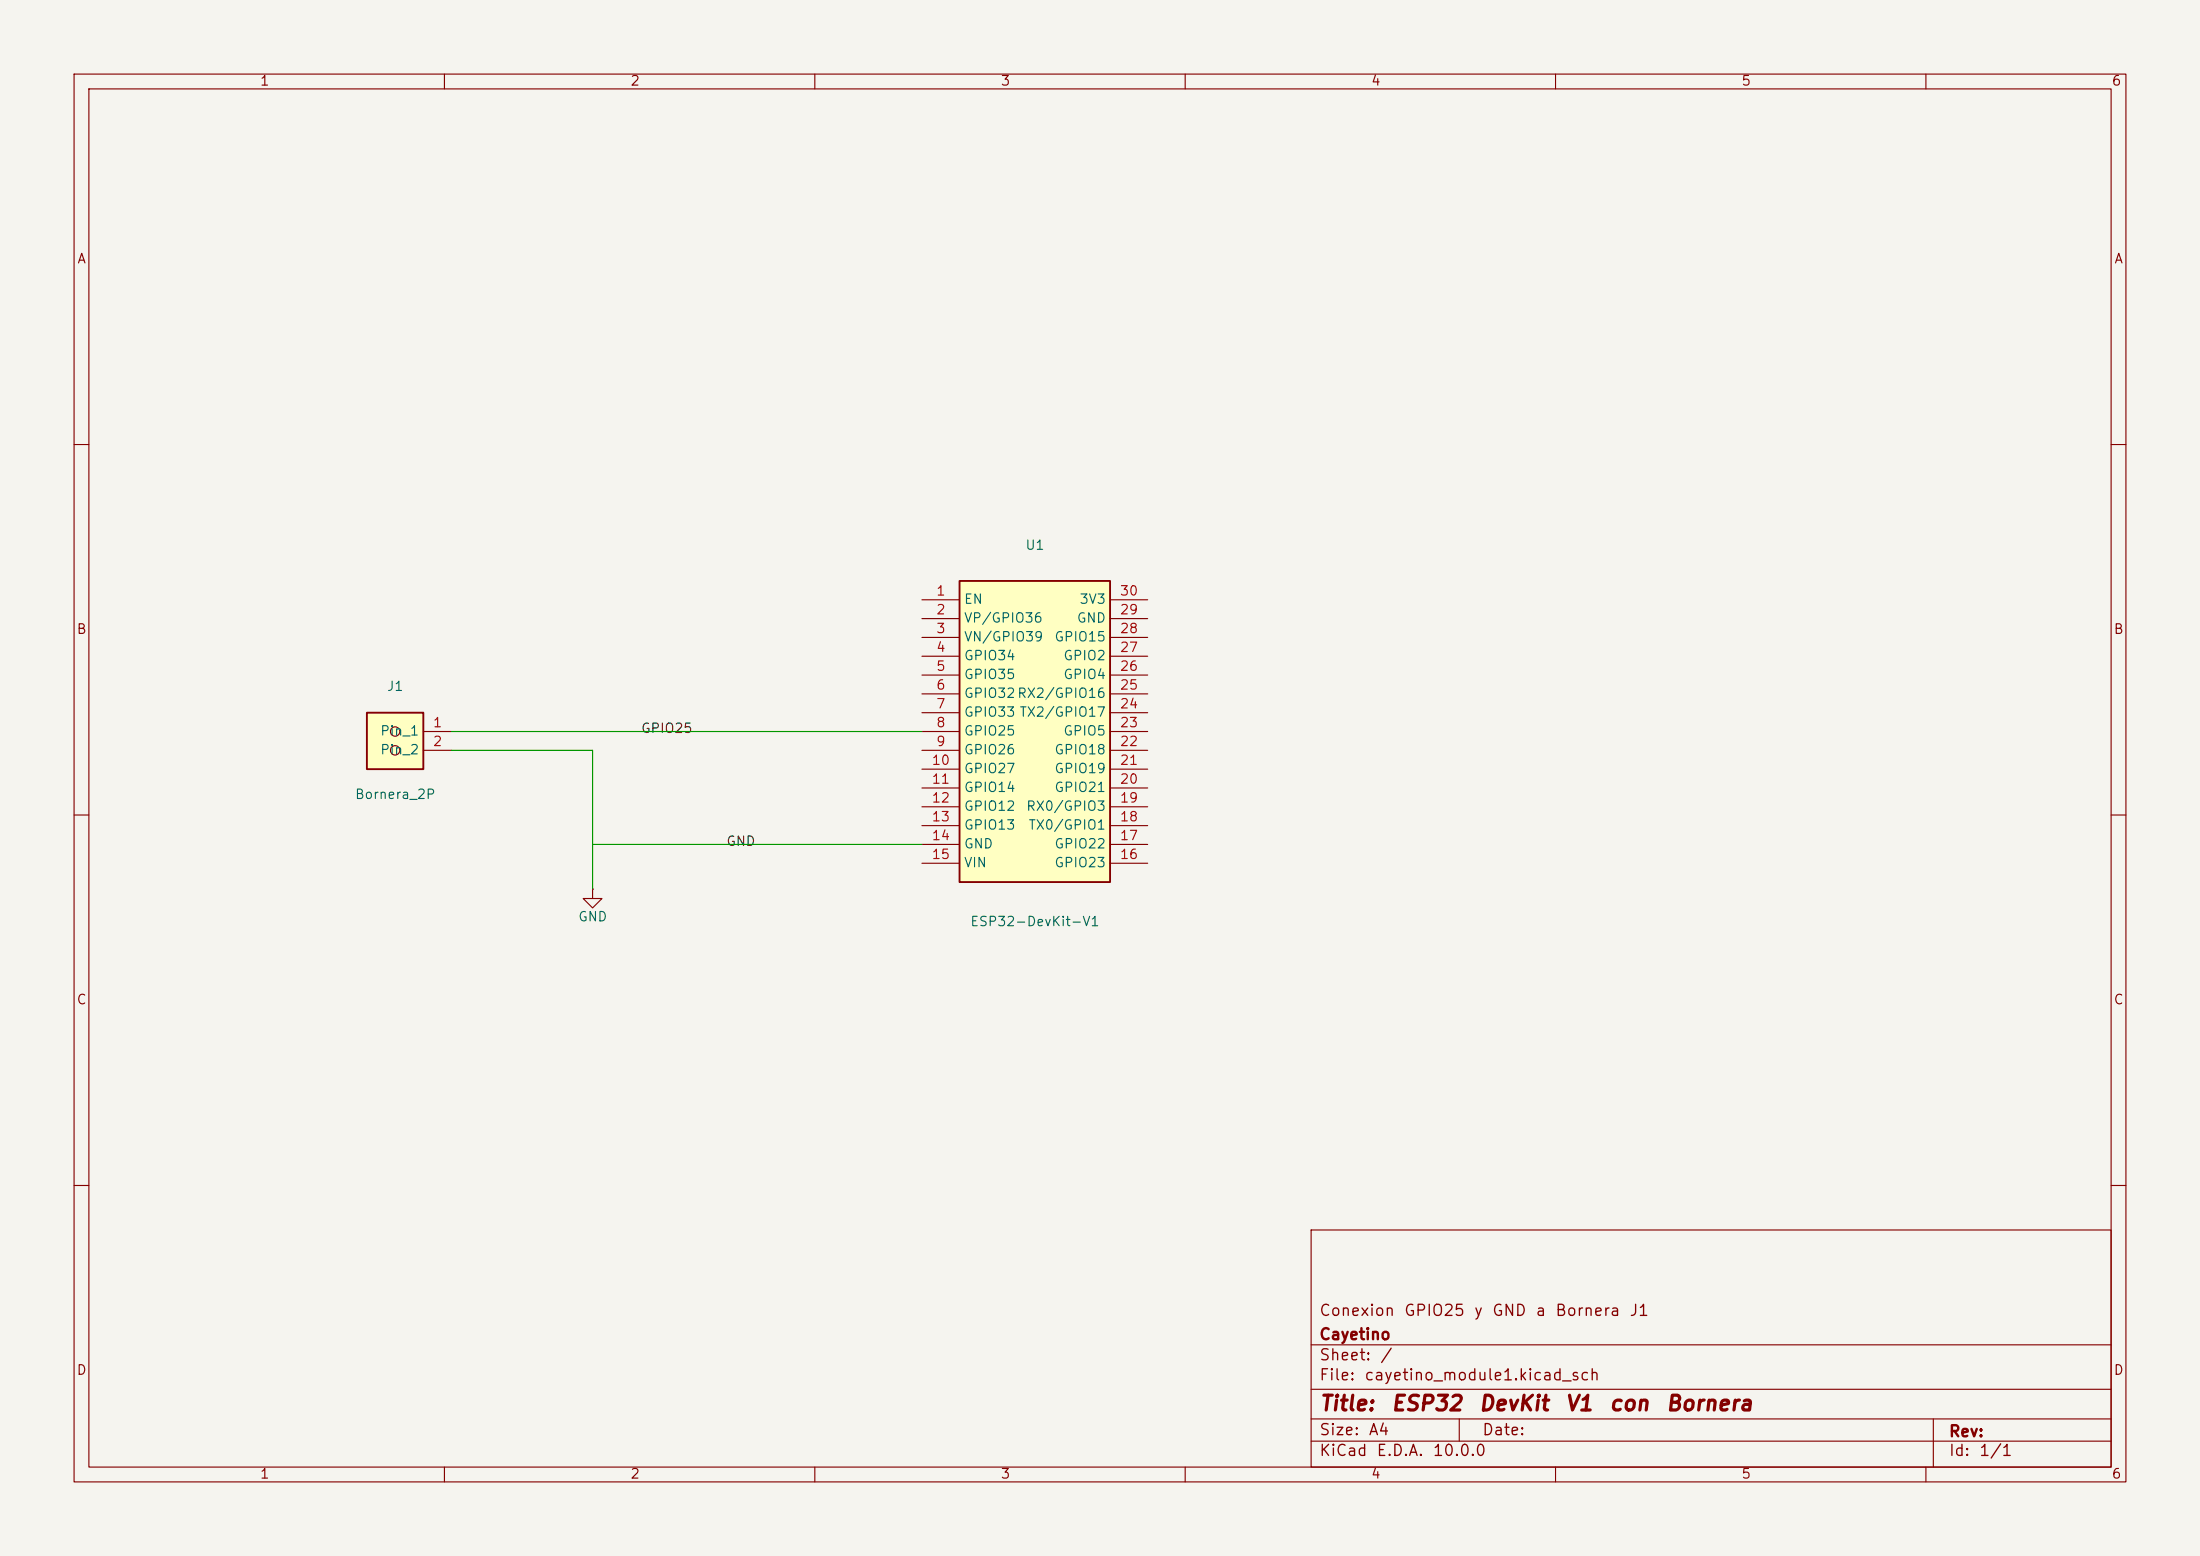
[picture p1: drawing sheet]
(kicad_sch
 (version 20260306)
 (generator "eeschema")
 (generator_version "10.0")
 (paper "A4")
 (title_block
  (title "ESP32 DevKit V1 con Bornera")
  (company "Cayetino")
  (comment 1 "Conexion GPIO25 y GND a Bornera J1"))
 (lib_symbols
  (symbol "Connector:Screw_Terminal_01x02" (exclude_from_sim no) (in_bom yes) (on_board yes)
   (in_pos_files yes)
   (duplicate_pin_numbers_are_jumpers no)
   (property "Reference" "J" (at 0 5.08 0) (show_name no) (do_not_autoplace no) (effects (font (size 1.27 1.27))))
   (property "Value" "Screw_Terminal_01x02" (at 0 -5.08 0) (show_name no) (do_not_autoplace no) (effects (font (size 1.27 1.27))))
   (property "Footprint" "TerminalBlock_Phoenix:TerminalBlock_Phoenix_MKDS-1,5-2_1x02_P5.00mm_Horizontal" (at 0 0 0) (show_name no) (do_not_autoplace no) (hide yes) (effects (font (size 1.27 1.27))))
   (property "Datasheet" "" (at 0 0 0) (show_name no) (do_not_autoplace no) (hide yes) (effects (font (size 1.27 1.27))))
   (property "Description" "Generic screw terminal, single row, 01x02" (at 0 0 0) (show_name no) (do_not_autoplace no) (hide yes) (effects (font (size 1.27 1.27))))
   (symbol "Screw_Terminal_01x02_1_1"
    (rectangle (start -3.81 3.81) (end 3.81 -3.81) (stroke (width 0.254) (type default)) (fill (type background)))
    (circle (center 0 1.27) (radius 0.635) (stroke (width 0.1524) (type default)) (fill (type none)))
    (circle (center 0 -1.27) (radius 0.635) (stroke (width 0.1524) (type default)) (fill (type none)))
    (pin passive line (at 7.62 1.27 180) (length 3.81) (name "Pin_1" (effects (font (size 1.27 1.27)))) (number "1" (effects (font (size 1.27 1.27)))))
    (pin passive line (at 7.62 -1.27 180) (length 3.81) (name "Pin_2" (effects (font (size 1.27 1.27)))) (number "2" (effects (font (size 1.27 1.27))))))
   (embedded_fonts no))
  (symbol "RF_Module:ESP32-DevKit-V1" (exclude_from_sim no) (in_bom yes) (on_board yes)
   (in_pos_files yes)
   (duplicate_pin_numbers_are_jumpers no)
   (property "Reference" "U" (at 0 22.86 0) (show_name no) (do_not_autoplace no) (effects (font (size 1.27 1.27))))
   (property "Value" "ESP32-DevKit-V1" (at 0 -22.86 0) (show_name no) (do_not_autoplace no) (effects (font (size 1.27 1.27))))
   (property "Footprint" "Module:ESP32_DevKit_V1" (at 0 0 0) (show_name no) (do_not_autoplace no) (hide yes) (effects (font (size 1.27 1.27))))
   (property "Datasheet" "https://docs.espressif.com/projects/esp-idf/en/latest/esp32/hw-reference/esp32/get-started-devkitc.html" (at 0 0 0) (show_name no) (do_not_autoplace no) (hide yes) (effects (font (size 1.27 1.27))))
   (property "Description" "ESP32 DevKit V1 Development Board 30-Pin" (at 0 0 0) (show_name no) (do_not_autoplace no) (hide yes) (effects (font (size 1.27 1.27))))
   (symbol "ESP32-DevKit-V1_1_1"
    (rectangle (start -10.16 20.32) (end 10.16 -20.32) (stroke (width 0.254) (type default)) (fill (type background)))
    (pin input line (at -15.24 17.78 0) (length 5.08) (name "EN" (effects (font (size 1.27 1.27)))) (number "1" (effects (font (size 1.27 1.27)))))
    (pin input line (at -15.24 15.24 0) (length 5.08) (name "VP/GPIO36" (effects (font (size 1.27 1.27)))) (number "2" (effects (font (size 1.27 1.27)))))
    (pin input line (at -15.24 12.7 0) (length 5.08) (name "VN/GPIO39" (effects (font (size 1.27 1.27)))) (number "3" (effects (font (size 1.27 1.27)))))
    (pin input line (at -15.24 10.16 0) (length 5.08) (name "GPIO34" (effects (font (size 1.27 1.27)))) (number "4" (effects (font (size 1.27 1.27)))))
    (pin input line (at -15.24 7.62 0) (length 5.08) (name "GPIO35" (effects (font (size 1.27 1.27)))) (number "5" (effects (font (size 1.27 1.27)))))
    (pin bidirectional line (at -15.24 5.08 0) (length 5.08) (name "GPIO32" (effects (font (size 1.27 1.27)))) (number "6" (effects (font (size 1.27 1.27)))))
    (pin bidirectional line (at -15.24 2.54 0) (length 5.08) (name "GPIO33" (effects (font (size 1.27 1.27)))) (number "7" (effects (font (size 1.27 1.27)))))
    (pin bidirectional line (at -15.24 0 0) (length 5.08) (name "GPIO25" (effects (font (size 1.27 1.27)))) (number "8" (effects (font (size 1.27 1.27)))))
    (pin bidirectional line (at -15.24 -2.54 0) (length 5.08) (name "GPIO26" (effects (font (size 1.27 1.27)))) (number "9" (effects (font (size 1.27 1.27)))))
    (pin bidirectional line (at -15.24 -5.08 0) (length 5.08) (name "GPIO27" (effects (font (size 1.27 1.27)))) (number "10" (effects (font (size 1.27 1.27)))))
    (pin bidirectional line (at -15.24 -7.62 0) (length 5.08) (name "GPIO14" (effects (font (size 1.27 1.27)))) (number "11" (effects (font (size 1.27 1.27)))))
    (pin bidirectional line (at -15.24 -10.16 0) (length 5.08) (name "GPIO12" (effects (font (size 1.27 1.27)))) (number "12" (effects (font (size 1.27 1.27)))))
    (pin bidirectional line (at -15.24 -12.7 0) (length 5.08) (name "GPIO13" (effects (font (size 1.27 1.27)))) (number "13" (effects (font (size 1.27 1.27)))))
    (pin power_in line (at -15.24 -15.24 0) (length 5.08) (name "GND" (effects (font (size 1.27 1.27)))) (number "14" (effects (font (size 1.27 1.27)))))
    (pin power_in line (at -15.24 -17.78 0) (length 5.08) (name "VIN" (effects (font (size 1.27 1.27)))) (number "15" (effects (font (size 1.27 1.27)))))
    (pin bidirectional line (at 15.24 -17.78 180) (length 5.08) (name "GPIO23" (effects (font (size 1.27 1.27)))) (number "16" (effects (font (size 1.27 1.27)))))
    (pin bidirectional line (at 15.24 -15.24 180) (length 5.08) (name "GPIO22" (effects (font (size 1.27 1.27)))) (number "17" (effects (font (size 1.27 1.27)))))
    (pin bidirectional line (at 15.24 -12.7 180) (length 5.08) (name "TX0/GPIO1" (effects (font (size 1.27 1.27)))) (number "18" (effects (font (size 1.27 1.27)))))
    (pin bidirectional line (at 15.24 -10.16 180) (length 5.08) (name "RX0/GPIO3" (effects (font (size 1.27 1.27)))) (number "19" (effects (font (size 1.27 1.27)))))
    (pin bidirectional line (at 15.24 -7.62 180) (length 5.08) (name "GPIO21" (effects (font (size 1.27 1.27)))) (number "20" (effects (font (size 1.27 1.27)))))
    (pin bidirectional line (at 15.24 -5.08 180) (length 5.08) (name "GPIO19" (effects (font (size 1.27 1.27)))) (number "21" (effects (font (size 1.27 1.27)))))
    (pin bidirectional line (at 15.24 -2.54 180) (length 5.08) (name "GPIO18" (effects (font (size 1.27 1.27)))) (number "22" (effects (font (size 1.27 1.27)))))
    (pin bidirectional line (at 15.24 0 180) (length 5.08) (name "GPIO5" (effects (font (size 1.27 1.27)))) (number "23" (effects (font (size 1.27 1.27)))))
    (pin bidirectional line (at 15.24 2.54 180) (length 5.08) (name "TX2/GPIO17" (effects (font (size 1.27 1.27)))) (number "24" (effects (font (size 1.27 1.27)))))
    (pin bidirectional line (at 15.24 5.08 180) (length 5.08) (name "RX2/GPIO16" (effects (font (size 1.27 1.27)))) (number "25" (effects (font (size 1.27 1.27)))))
    (pin bidirectional line (at 15.24 7.62 180) (length 5.08) (name "GPIO4" (effects (font (size 1.27 1.27)))) (number "26" (effects (font (size 1.27 1.27)))))
    (pin bidirectional line (at 15.24 10.16 180) (length 5.08) (name "GPIO2" (effects (font (size 1.27 1.27)))) (number "27" (effects (font (size 1.27 1.27)))))
    (pin bidirectional line (at 15.24 12.7 180) (length 5.08) (name "GPIO15" (effects (font (size 1.27 1.27)))) (number "28" (effects (font (size 1.27 1.27)))))
    (pin power_in line (at 15.24 15.24 180) (length 5.08) (name "GND" (effects (font (size 1.27 1.27)))) (number "29" (effects (font (size 1.27 1.27)))))
    (pin power_out line (at 15.24 17.78 180) (length 5.08) (name "3V3" (effects (font (size 1.27 1.27)))) (number "30" (effects (font (size 1.27 1.27))))))
   (embedded_fonts no))
  (symbol "power:GND"
   (power global)
   (pin_numbers (hide yes))
   (pin_names
    (offset 0) (hide yes)) (exclude_from_sim no) (in_bom yes) (on_board yes)
   (in_pos_files yes)
   (duplicate_pin_numbers_are_jumpers no)
   (property "Reference" "#PWR" (at 0 -6.35 0) (show_name no) (do_not_autoplace no) (hide yes) (effects (font (size 1.27 1.27))))
   (property "Value" "GND" (at 0 -3.81 0) (show_name no) (do_not_autoplace no) (effects (font (size 1.27 1.27))))
   (property "Footprint" "" (at 0 0 0) (show_name no) (do_not_autoplace no) (hide yes) (effects (font (size 1.27 1.27))))
   (property "Datasheet" "" (at 0 0 0) (show_name no) (do_not_autoplace no) (hide yes) (effects (font (size 1.27 1.27))))
   (property "Description" "" (at 0 0 0) (show_name no) (do_not_autoplace no) (hide yes) (effects (font (size 1.27 1.27))))
   (symbol "GND_0_1"
    (polyline (pts (xy 0 0) (xy 0 -1.27) (xy 1.27 -1.27) (xy 0 -2.54) (xy -1.27 -1.27) (xy 0 -1.27)) (stroke (width 0) (type default)) (fill (type none))))
   (symbol "GND_1_1"
    (pin power_in line (at 0 0 270) (length 0) (name "GND" (effects (font (size 1.27 1.27)))) (number "1" (effects (font (size 1.27 1.27))))))
   (embedded_fonts no)))
 (wire
  (pts (xy 80 101.27) (xy 80 113.97))
  (stroke (width 0) (type default)))
 (wire
  (pts (xy 80 113.97) (xy 80 120))
  (stroke (width 0) (type default)))
 (wire
  (pts (xy 60.96 98.73) (xy 124.46 98.73))
  (stroke (width 0) (type default)))
 (wire
  (pts (xy 80 113.97) (xy 124.46 113.97))
  (stroke (width 0) (type default)))
 (wire
  (pts (xy 60.96 101.27) (xy 80 101.27))
  (stroke (width 0) (type default)))
 (label "GPIO25"
  (at 90 98.73 0)
  (effects (font (size 1.27 1.27))))
 (label "GND"
  (at 100 113.97 0)
  (effects (font (size 1.27 1.27))))
 (symbol
  (lib_id "RF_Module:ESP32-DevKit-V1")
  (at 139.7 98.73 0)
  (unit 1)
  (body_style 1)
  (exclude_from_sim no)
  (in_bom yes)
  (on_board yes)
  (in_pos_files yes)
  (dnp no)
  (fields_autoplaced yes)
  (property "Reference" "U1" (at 139.7 73.66 0) (show_name no) (do_not_autoplace no) (effects (font (size 1.27 1.27))))
  (property "Value" "ESP32-DevKit-V1" (at 139.7 124.46 0) (show_name no) (do_not_autoplace no) (effects (font (size 1.27 1.27))))
  (property "Footprint" "Module:ESP32_DevKit_V1" (at 139.7 98.73 0) (hide yes) (show_name no) (do_not_autoplace no) (effects (font (size 1.27 1.27))))
  (property "Datasheet" "" (at 139.7 98.73 0) (show_name no) (do_not_autoplace no) (effects (font (size 1.27 1.27))))
  (property "Description" "Modulo ESP32 DevKit V1 30 pines" (at 139.7 98.73 0) (hide yes) (show_name no) (do_not_autoplace no) (effects (font (size 1.27 1.27))))
  (pin "1")
  (pin "2")
  (pin "3")
  (pin "4")
  (pin "5")
  (pin "6")
  (pin "7")
  (pin "8")
  (pin "9")
  (pin "10")
  (pin "11")
  (pin "12")
  (pin "13")
  (pin "14")
  (pin "15")
  (pin "16")
  (pin "17")
  (pin "18")
  (pin "19")
  (pin "20")
  (pin "21")
  (pin "22")
  (pin "23")
  (pin "24")
  (pin "25")
  (pin "26")
  (pin "27")
  (pin "28")
  (pin "29")
  (pin "30"))
 (symbol
  (lib_id "power:GND")
  (at 80 120 0)
  (unit 1)
  (body_style 1)
  (exclude_from_sim no)
  (in_bom yes)
  (on_board yes)
  (in_pos_files yes)
  (dnp no)
  (fields_autoplaced yes)
  (property "Reference" "#PWR01" (at 80 126.35 0) (hide yes) (show_name no) (do_not_autoplace no) (effects (font (size 1.27 1.27))))
  (property "Value" "GND" (at 80 123.81 0) (show_name no) (do_not_autoplace no) (effects (font (size 1.27 1.27))))
  (property "Footprint" "" (at 80 120 0) (hide yes) (show_name no) (do_not_autoplace no) (effects (font (size 1.27 1.27))))
  (property "Datasheet" "" (at 80 120 0) (show_name no) (do_not_autoplace no) (effects (font (size 1.27 1.27))))
  (property "Description" "" (at 80 120 0) (show_name no) (do_not_autoplace no) (effects (font (size 1.27 1.27))))
  (pin "1"))
 (symbol
  (lib_id "Connector:Screw_Terminal_01x02")
  (at 53.34 100 0)
  (unit 1)
  (body_style 1)
  (exclude_from_sim no)
  (in_bom yes)
  (on_board yes)
  (in_pos_files yes)
  (dnp no)
  (fields_autoplaced yes)
  (property "Reference" "J1" (at 53.34 92.71 0) (show_name no) (do_not_autoplace no) (effects (font (size 1.27 1.27))))
  (property "Value" "Bornera_2P" (at 53.34 107.29 0) (show_name no) (do_not_autoplace no) (effects (font (size 1.27 1.27))))
  (property "Footprint" "TerminalBlock_Phoenix:TerminalBlock_Phoenix_MKDS-1,5-2_1x02_P5.00mm_Horizontal" (at 53.34 100 0) (hide yes) (show_name no) (do_not_autoplace no) (effects (font (size 1.27 1.27))))
  (property "Datasheet" "" (at 53.34 100 0) (show_name no) (do_not_autoplace no) (effects (font (size 1.27 1.27))))
  (property "Description" "Bornera 2 pines conectada a GPIO25 y GND" (at 53.34 100 0) (hide yes) (show_name no) (do_not_autoplace no) (effects (font (size 1.27 1.27))))
  (pin "1")
  (pin "2"))
 (sheet_instances
  (path ""
   (page "1")))
 (embedded_fonts no))
